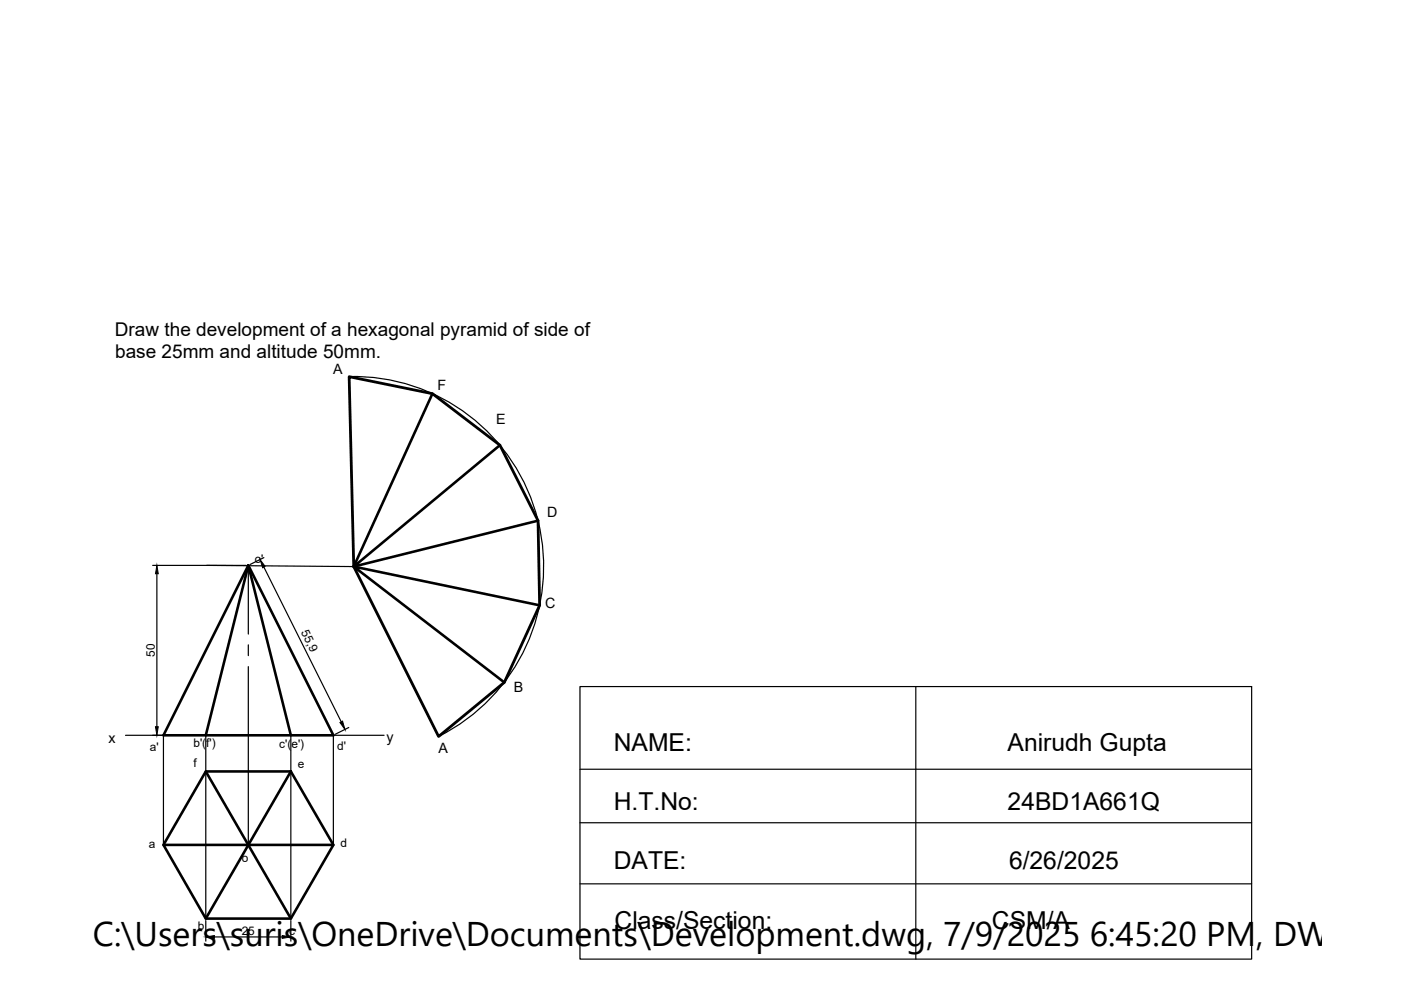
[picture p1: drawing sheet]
<svg xmlns="http://www.w3.org/2000/svg" width="297mm" height="210mm" viewBox="0 0 297 210" stroke-linecap="round" stroke-linejoin="round" font-family="sans-serif">
<!-- layer: 0 -->
<g fill="none" stroke="#000" stroke-width=".25">
<path d="M74 79.8a40.3 40.3 0 0 1 40.1 30.6 40.3 40.3 0 0 1-21.1 45.7l-18-36M74 79.9l1 40.2M32.4 119.9h19.8M43.8 119.9l31.2 .2M52.6 119.9v14.5M56 118.2l-2.9 1.5M33.3 121.7v32.4M52.6 136.7v2.3M56 120.3l16.3 32.7M26.6 155.9h54.8M34.7 155.9v23.2M43.6 155.9v38.9"/>
<path d="M52.6 141.3v37.8M61.7 155.9v38.9M70.7 155.9v23.2M73.9 154.2l-2.8 1.5M123 145.6h142.4v57.8h-142.4zM194.2 145.6v57.8M123 163.1h142.4M123 174.4h142.4M43.6 195.2v4.3M45.5 198.7h14.3M61.7 195.2v4.3M123 187.4h142.4"/>
</g>
<path d="M91.7 83.5l-16.7 36.6M106 94.4l-31 25.7 39.1-9.7M52.6 119.9l18.1 36h-36zM52.6 119.9l-9 36M52.6 119.9l9.1 36M114.4 128.3l-39.4-8.2 31.9 24.6M34.7 179.1h36M43.6 163.6h18.1l9 15.5-9 15.7h-18.1l-8.9-15.7zM43.6 163.6l18.1 31.2M61.7 163.6l-18.1 31.2" fill="none" stroke="#000" stroke-width=".55"/>
<path d="M33.3 119.9l.3 1.8h-.6zM55.1 118.6l1.1 1.5-.5 .3zM33 154.1h.6l-.3 1.8zM72.1 153.2l.5-.3 .5 1.8zM43.6 198.7l1.9-.3v.6zM59.8 198.4l1.9 .3-1.9 .3z" fill="#000" stroke="#000" stroke-width=".21"/>
<path d="M74 79.9l17.7 3.6 14.3 10.9 8.1 16 .3 17.9-7.5 16.4-13.9 11.5-18-36.1z" fill="none" stroke="#000" stroke-width=".59"/>
<text font-size="7.3" x="19.7" y="200.6">C:\Users\suris\OneDrive\Documents\Development.dwg, 7/9/2025 6:45:20 PM, DWG To</text>
<g font-size="5.2">
<text x="130.1" y="159.2">NAME:</text>
<text x="213.6" y="159.2">Anirudh Gupta</text>
<text x="130.1" y="171.8">H.T.No:</text>
<text x="213.6" y="171.8">24BD1A661Q</text>
<text x="130.1" y="184.3">DATE:</text>
<text x="213.9" y="184.3">6/26/2025</text>
<text x="130.3" y="196.9">Class/Section:</text>
<text x="210.3" y="196.9">CSM/A</text>
</g>
<g font-size="4">
<text x="24.4" y="71.1">Draw the development of a hexagonal pyramid of side of</text>
<text x="24.4" y="76">base 25mm and altitude 50mm.</text>
</g>
<g font-size="3">
<text x="70.6" y="79.2">A</text>
<text x="92.8" y="82.7">F</text>
<text x="105.2" y="89.9">E</text>
<text x="116" y="109.7">D</text>
<text x="115.6" y="128.9">C</text>
<text x="109" y="146.8">B</text>
<text x="23" y="157.6">x</text>
<text x="81.9" y="157.4">y</text>
<text x="93" y="159.6">A</text>
</g>
<g font-size="2.5">
<text x="54" y="119.3">o'</text>
<text x="63.8" y="134.1" transform="rotate(64 63.8 134.1)">55,9</text>
<text x="32.8" y="139.3" transform="rotate(-90 32.8 139.3)">50</text>
<text x="31.8" y="159.2">a'</text>
<text x="41" y="158.4">b'(f')</text>
<text x="59.2" y="158.5">c'(e')</text>
<text x="71.5" y="159.1">d'</text>
<text x="41" y="162.7">f</text>
<text x="63.1" y="162.9">e</text>
<text x="31.6" y="179.9">a</text>
<text x="72.2" y="179.5">d</text>
<text x="51.3" y="182.8">o</text>
<text x="41.9" y="197.2">b</text>
<text x="51.3" y="198.2">25</text>
<text x="61.3" y="198.1">c</text>
</g>
</svg>
